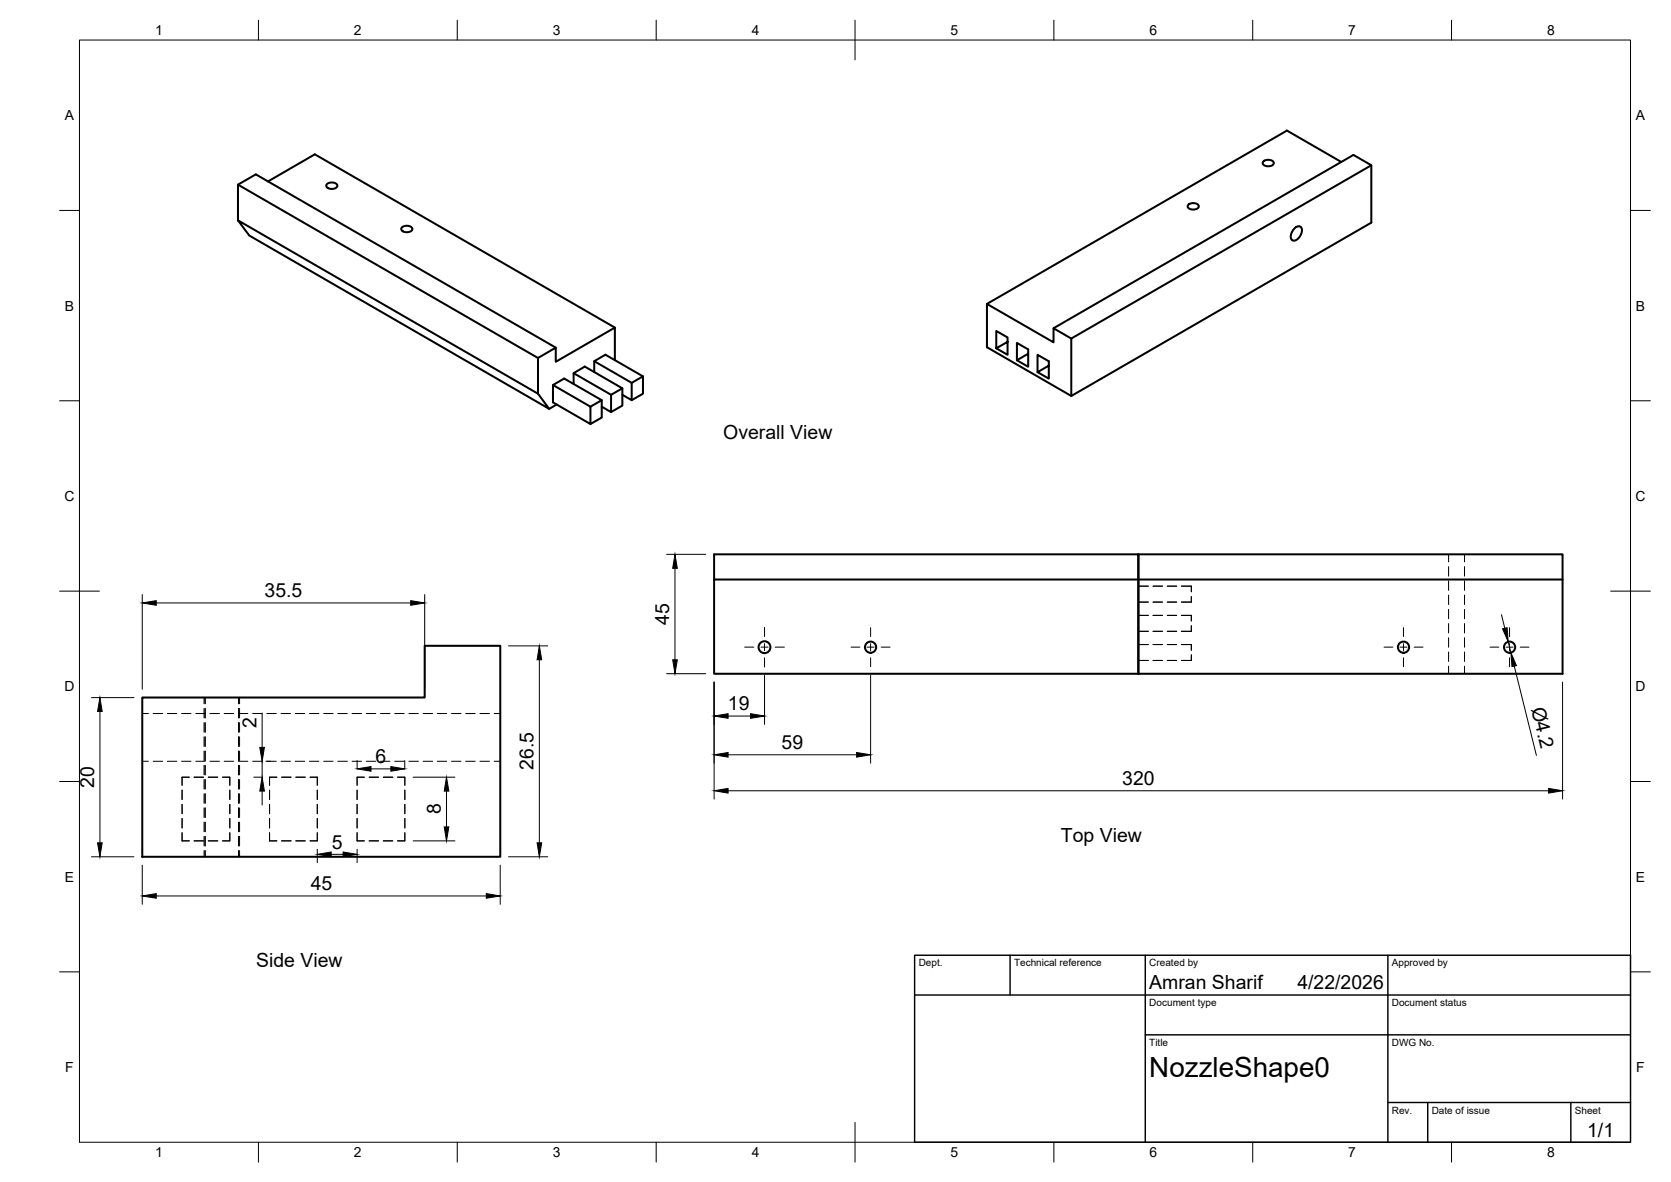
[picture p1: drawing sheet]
<svg xmlns="http://www.w3.org/2000/svg" width="420mm" height="297mm" viewBox="0 0 420 297" stroke-linecap="round" stroke-linejoin="round" font-family="sans-serif">
<!-- layer: Visible -->
<g fill="none" stroke="#000" stroke-width=".51">
<path d="M59.8 55.4l75.5 43.5 2.8 3.9-75.4-43.6zM59.8 55.4v-9l4.5-2.6 75.4 43.6M59.8 46.4l75.5 43.6M67.4 45.6l11.8-6.8 75.4 43.5M82.2 46.3a1.83 1.83 0 0 1 2.6 .2 1.57 1.57 0 0 1-2.6 .5l-.2-.5zM101 57.2a1.83 1.83 0 0 1 2.7 .2 1.57 1.57 0 0 1-2.7 .5l-.1-.5zM298.8 51.5a1.83 1.83 0 0 1 2.6 .2 1.57 1.57 0 0 1-2.6 .5l-.2-.5zM317.6 40.6a1.83 1.83 0 0 1 2.7 .3 1.57 1.57 0 0 1-2.7 .4l-.1-.4zM325.6 57.3a1 1 0 0 1 1.4-.4 1 1 0 0 1 .3 1.4l-.3 .9a1.63 1.63 0 0 1-2.2 1.1 2.4 2.4 0 0 1 .8-3zM337.3 40.7l-13.7-7.9-75.4 43.6M344.8 41.5l-75.4 43.6v14.4M139 96.8l9.5 5.4v4.4l-9.5-5.5v-4.3l2.9-1.7 9.4 5.5-2.8 1.6"/>
<path d="M144.2 96.5v-2.7l2.8-1.7 9.5 5.5-2.9 1.6M144.2 93.8l9.4 5.4v4.4l-2.3-1.4M149.4 93.5v-2.7l2.8-1.7 9.5 5.5-2.9 1.6M149.4 90.8l9.4 5.4v4.4l-2.3-1.4M154.6 90.5v-8.2l-14.9 8.6v-3.5l-4.4 2.6v8.9M156.5 97.6v4.3l-2.9 1.7M161.7 94.6v4.3l-2.9 1.7M253.3 85.9l-2.8 1.6v-4.3l2.8 1.6v4.4l-2.8-1.7M258.5 88.9l-2.8 1.6 2.8 1.7v-4.4l-2.8-1.6v4.3M263.7 91.9l-2.8 1.6 2.8 1.7v-4.4l-2.8-1.6v4.3M264.9 82.5l75.4-43.6 4.5 2.6v14.5l-75.4 43.5-21.2-12.2v-10.9l16.7 9.6v-3.5l4.5 2.6M140 101.6l-1.9 1.2"/>
<path d="M151.3 100.6v4.3l-2.8 1.7M286.2 139.3h106.7v30h-106.7zM179.6 145.6v23.7h106.6M392.9 145.6h-213.3v-6.3h106.6v30M35.8 175.3h71v-13h19v53h-90z"/>
<circle cx="192.2" cy="162.6" r="1.49"/>
<circle cx="218.9" cy="162.6" r="1.41"/>
<circle cx="352.9" cy="162.6" r="1.41"/>
<circle cx="379.6" cy="162.6" r="1.41"/>
</g>
<!-- layer: Hidden -->
<g fill="none" stroke="#000" stroke-width=".25">
<path d="M364.2 139.3v1.9M368.2 139.3v1.9M286.2 154.7h2.5M286.2 158.7h2.5M286.2 147.3h2.5M286.2 151.3h2.5M289.9 154.7h2.4M289.9 158.7h2.4M289.9 147.3h2.4M289.9 151.3h2.4M293.5 154.7h2.4M293.5 158.7h2.4"/>
<path d="M293.5 147.3h2.4M293.5 151.3h2.4M297.1 154.7h2.5v1.3M297.1 147.3h2.5v1.4M299.6 157.2v1.5h-2.5M299.6 149.9v1.4h-2.5M364.2 142.4v2.4M364.2 146v2.4M364.2 149.5v2.4M364.2 153.1v2.4M364.2 156.7v2.4M368.2 142.4v2.4"/>
<path d="M368.2 146v2.4M368.2 149.5v2.4M368.2 153.1v2.4M368.2 156.7v2.4M35.8 179.3h1.5M38.5 179.3h2.4M42.1 179.3h2.4M45.7 179.3h2.3M49.2 179.3h2.4M51.3 175.3v1.6M51.3 178v2.4M51.6 175.3v1.6"/>
<path d="M51.6 178v2.4M52.8 179.3h2.4M56.4 179.3h2.4M59.9 179.3h2.4M60 175.3v1.6M60 178v2.4M60.2 175.3v1.6M60.2 178v2.4M63.5 179.3h2.4M67.1 179.3h2.4M70.7 179.3h2.3M74.2 179.3h2.4"/>
<path d="M77.8 179.3h2.4M81.4 179.3h2.4M84.9 179.3h2.4M88.5 179.3h2.4M92.1 179.3h2.4M95.7 179.3h2.3M99.3 179.3h2.3M102.8 179.3h2.4M106.4 179.3h2.4M110 179.3h2.3M113.5 179.3h2.4M117.1 179.3h2.4"/>
<path d="M120.7 179.3h2.4M124.2 179.3h1.6M286.2 166h2.5M286.2 162h2.5M289.9 166h2.4M289.9 162h2.4M293.5 166h2.4M293.5 162h2.4M297.1 162h2.5v1.4v-1.4zM299.6 164.6v1.4h-2.5M364.2 160.3v2.4M364.2 163.8v2.4"/>
<path d="M364.2 167.4v1.9M368.2 160.3v2.4M368.2 163.8v2.4M368.2 167.4v1.9M35.8 191.3h1.5M38.5 191.3h2.4M42.1 191.3h2.4M45.7 191.3h2.3M45.8 198.6v2.3M47.6 195.3h-1.8v2M48.8 195.3h2.4M49.2 191.3h2.4"/>
<path d="M51.3 181.6v2.4M51.3 185.2v2.4M51.3 188.8v2.3M51.3 192.3v2.4M51.3 195.9v2.4M51.3 199.5v2.4M51.6 181.6v2.4M51.6 185.2v2.4M51.6 188.8v2.3M51.6 192.3v2.4M51.6 195.9v2.4M51.6 199.5v2.4"/>
<path d="M52.4 195.3h2.4M52.8 191.3h2.4M55.9 195.3h1.9v2M56.4 191.3h2.4M57.8 198.6v2.3M59.9 191.3h2.4M60 181.6v2.4M60 185.2v2.4M60 188.8v2.3M60 192.3v2.4M60 195.9v2.4M60 199.5v2.4"/>
<path d="M60.2 181.6v2.4M60.2 185.2v2.4M60.2 188.8v2.3M60.2 192.3v2.4M60.2 195.9v2.4M60.2 199.5v2.4M63.5 191.3h2.4M67.1 191.3h2.4M67.8 198.6v2.3M69.6 195.3h-1.8v2M70.7 191.3h2.3M70.8 195.3h2.4"/>
<path d="M74.2 191.3h2.4M74.4 195.3h2.4M77.8 191.3h2.4M78 195.3h1.8v2M79.8 198.6v2.3M81.4 191.3h2.4M84.9 191.3h2.4M88.5 191.3h2.4M89.8 198.6v2.3M91.6 195.3h-1.8v2M92.1 191.3h2.4M92.8 195.3h2.4"/>
<path d="M95.7 191.3h2.3M96.4 195.3h2.4M99.3 191.3h2.3M99.9 195.3h1.9v2M101.8 198.6v2.3M102.8 191.3h2.4M106.4 191.3h2.4M110 191.3h2.3M113.5 191.3h2.4M117.1 191.3h2.4M120.7 191.3h2.4M124.2 191.3h1.6"/>
<path d="M45.8 209.3v2h1.8M45.8 202.1v2.4M45.8 205.7v2.4M48.8 211.3h2.4M51.3 203v2.4M51.3 206.6v2.4M51.3 210.2v2.4M51.3 213.8v1.5M51.6 203v2.4M51.6 206.6v2.4M51.6 210.2v2.4M51.6 213.8v1.5"/>
<path d="M52.4 211.3h2.4M57.8 209.3v2h-1.9M57.8 202.1v2.4M57.8 205.7v2.4M60 203v2.4M60 206.6v2.4M60 210.2v2.4M60 213.8v1.5M60.2 203v2.4M60.2 206.6v2.4M60.2 210.2v2.4M60.2 213.8v1.5"/>
<path d="M67.8 209.3v2h1.8M67.8 202.1v2.4M67.8 205.7v2.4M70.8 211.3h2.4M74.4 211.3h2.4M79.8 202.1v2.4M79.8 205.7v2.4M79.8 209.3v2h-1.8M89.8 209.3v2h1.8M89.8 202.1v2.4M89.8 205.7v2.4M92.8 211.3h2.4"/>
<path d="M96.4 211.3h2.4M101.8 209.3v2h-1.9M101.8 202.1v2.4M101.8 205.7v2.4"/>
</g>
<!-- layer: BORDER -->
<g fill="none" stroke="#000" stroke-width=".25">
<path d="M20 10.1h390v276.9h-390zM65 5.1v5M115 5.1v5M165 5.1v5M215 5.1v10M265 5.1v5M315 5.1v5M365 5.1v5M15 52.9h5M410 52.9h5M15 100.7h5M410 100.7h5"/>
<path d="M15 148.6h10M405 148.6h10M15 196.4h5M410 196.4h5M15 244.2h5M410 244.2h5M65 287v5M115 287v5M165 287v5M215 282.1v9.9M265 287v5M315 287v5"/>
<path d="M365 287v5"/>
</g>
<!-- layer: TITLEBLOCK -->
<path d="M230 240.1h180v46.9h-180zM230 250h180M254 240.1v9.9M288 240.1v46.9M349 240.1v46.9M288 260.1h122M349 277.1h61M359 277.1v9.9M395 277.1v9.9" fill="none" stroke="#000" stroke-width=".36"/>
<!-- layer: FD_Dimensions -->
<g fill="none" stroke="#000" stroke-width=".25">
<path d="M167.6 139.3h9.9M35.8 149.4v23.8M39.3 151.5h64M106.8 149.4v23.8M169.7 142.8v23M377.5 154.5l.9 3.4M23 175.3h10.7M25.1 178.8v33M65.9 179.2v8.6M127.9 162.3h9.8M135.6 165.8v46M167.6 169.3h9.9"/>
<path d="M179.6 171.4v29.4M183.1 179.9h5.6M192.2 169.7v12.3M218.9 169.6v22.2M379.2 161.3l.7 2.7M380.7 167.4l5.6 22.4M392.9 171.4v29.4M63.8 195.3h1.9M65.9 191.3v4M65.9 198.8v3.5M66.9 191.3h1.1M89.8 191.1v2.1"/>
<path d="M93.3 193.2h5M101.8 191.1v2.1M103.9 195.3h10.5M112.3 198.8v9M183.1 198.7h206.3M183.1 189.7h32.3M23 215.3h10.7M35.8 217.4v9.9M79.8 213.4v3.4M83.3 214.7h3M89.8 213.4v3.4M103.9 211.3h10.5"/>
<path d="M125.8 217.4v9.9M127.9 215.3h9.8M39.3 225.2h83"/>
</g>
<g fill="#000" stroke="#000" stroke-width=".25">
<path d="M35.8 151.5l3.5-.6v1.2zM103.3 150.9l3.5 .6-3.5 .6zM169.7 139.3l.6 3.5h-1.2zM377.8 158l1.1-.3 .3 3.6zM25.1 175.3l.6 3.5h-1.2zM135.6 162.3l.6 3.5h-1.2zM169.1 165.8h1.2l-.6 3.5zM179.6 179.9l3.5-.5v1.1zM188.7 179.4l3.5 .5-3.5 .6zM379.9 164l1.4 3.3-1.1 .2zM65.9 195.3l.6 3.5h-1.2zM65.3 187.8h1.2l-.6 3.5z"/>
<path d="M89.8 193.2l3.5-.6v1.2zM98.3 192.6l3.5 .6-3.5 .6zM112.3 195.3l.6 3.5h-1.2zM179.6 198.7l3.5-.6v1.2zM179.6 189.7l3.5-.6v1.2zM215.4 189.1l3.5 .6-3.5 .6zM389.4 198.1l3.5 .6-3.5 .6zM24.5 211.8h1.2l-.6 3.5zM79.8 214.7l3.5-.6v1.2zM86.3 214.1l3.5 .6-3.5 .6zM111.7 207.8h1.2l-.6 3.5zM135 211.8h1.2l-.6 3.5z"/>
<path d="M35.8 225.2l3.5-.6v1.1zM122.3 224.6l3.5 .6-3.5 .5z"/>
</g>
<!-- layer: Smart Centers -->
<g fill="none" stroke="#000" stroke-width=".25">
<path d="M192.2 157.7v2.3M218.9 157.7v2.3M352.9 157.7v2.3M379.6 157.7v2.3M187.2 162.6h2.3M191.3 162.6h1.8M192.2 161.7v1.8M192.2 165.3v2.3M194.9 162.6h2.3M214 162.6h2.2M218 162.6h1.8M218.9 161.7v1.8"/>
<path d="M218.9 165.3v2.2M221.6 162.6h2.2M348 162.6h2.2M352 162.6h1.8M352.9 161.7v1.8M352.9 165.3v2.2M355.6 162.6h2.2M374.6 162.6h2.3M378.7 162.6h1.7M379.6 161.7v1.8M379.6 165.3v2.2M382.2 162.6h2.3"/>
</g>
<text font-size="7" x="289" y="270.6">NozzleShape0</text>
<g font-size="4.9">
<text x="181.9" y="110.3">Overall View</text>
<text x="66.5" y="150.1">35.5</text>
<text x="168.3" y="157" transform="rotate(-90 168.3 157)">45</text>
<text x="183" y="178.5">19</text>
<text x="385" y="178.1" transform="rotate(76 385 178.1)">Ø4.2</text>
<text x="64.5" y="183.1" transform="rotate(-90 64.5 183.1)">2</text>
<text x="94.4" y="191.8">6</text>
<text x="196.5" y="188.2">59</text>
<text x="23.7" y="198" transform="rotate(-90 23.7 198)">20</text>
<text x="134.2" y="193.5" transform="rotate(-90 134.2 193.5)">26.5</text>
<text x="282.2" y="197.3">320</text>
<text x="110.8" y="204.7" transform="rotate(-90 110.8 204.7)">8</text>
<text x="83.4" y="213.2">5</text>
<text x="266.8" y="211.6">Top View</text>
<text x="78.1" y="223.7">45</text>
<text x="64.4" y="243">Side View</text>
<text x="289" y="248.5">Amran Sharif</text>
<text x="326.2" y="248.5">4/22/2026</text>
<text x="399.1" y="285.7">1/1</text>
</g>
<g font-size="3.5">
<text x="39" y="8.8">1</text>
<text x="89" y="8.8">2</text>
<text x="139" y="8.8">3</text>
<text x="189" y="8.8">4</text>
<text x="239" y="8.8">5</text>
<text x="289" y="8.8">6</text>
<text x="339" y="8.8">7</text>
<text x="389" y="8.8">8</text>
<text x="16.3" y="30.2">A</text>
<text x="411.3" y="30.2">A</text>
<text x="16.3" y="78">B</text>
<text x="411.3" y="78">B</text>
<text x="16.2" y="125.9">C</text>
<text x="411.2" y="125.9">C</text>
<text x="16.2" y="173.7">D</text>
<text x="411.2" y="173.7">D</text>
<text x="16.3" y="221.6">E</text>
<text x="411.3" y="221.6">E</text>
<text x="16.4" y="269.4">F</text>
<text x="411.4" y="269.4">F</text>
<text x="39" y="290.8">1</text>
<text x="89" y="290.8">2</text>
<text x="139" y="290.8">3</text>
<text x="189" y="290.8">4</text>
<text x="239" y="290.8">5</text>
<text x="289" y="290.8">6</text>
<text x="339" y="290.8">7</text>
<text x="389" y="290.8">8</text>
</g>
<g font-size="2.5">
<text x="231" y="242.9">Dept.</text>
<text x="255" y="242.9">Technical reference</text>
<text x="289" y="242.9">Created by</text>
<text x="350" y="242.9">Approved by</text>
<text x="289" y="252.8">Document type</text>
<text x="350" y="252.8">Document status</text>
<text x="289" y="262.9">Title</text>
<text x="350" y="262.9">DWG No.</text>
<text x="350" y="279.9">Rev.</text>
<text x="360" y="279.9">Date of issue</text>
<text x="396" y="279.9">Sheet</text>
</g>
</svg>
